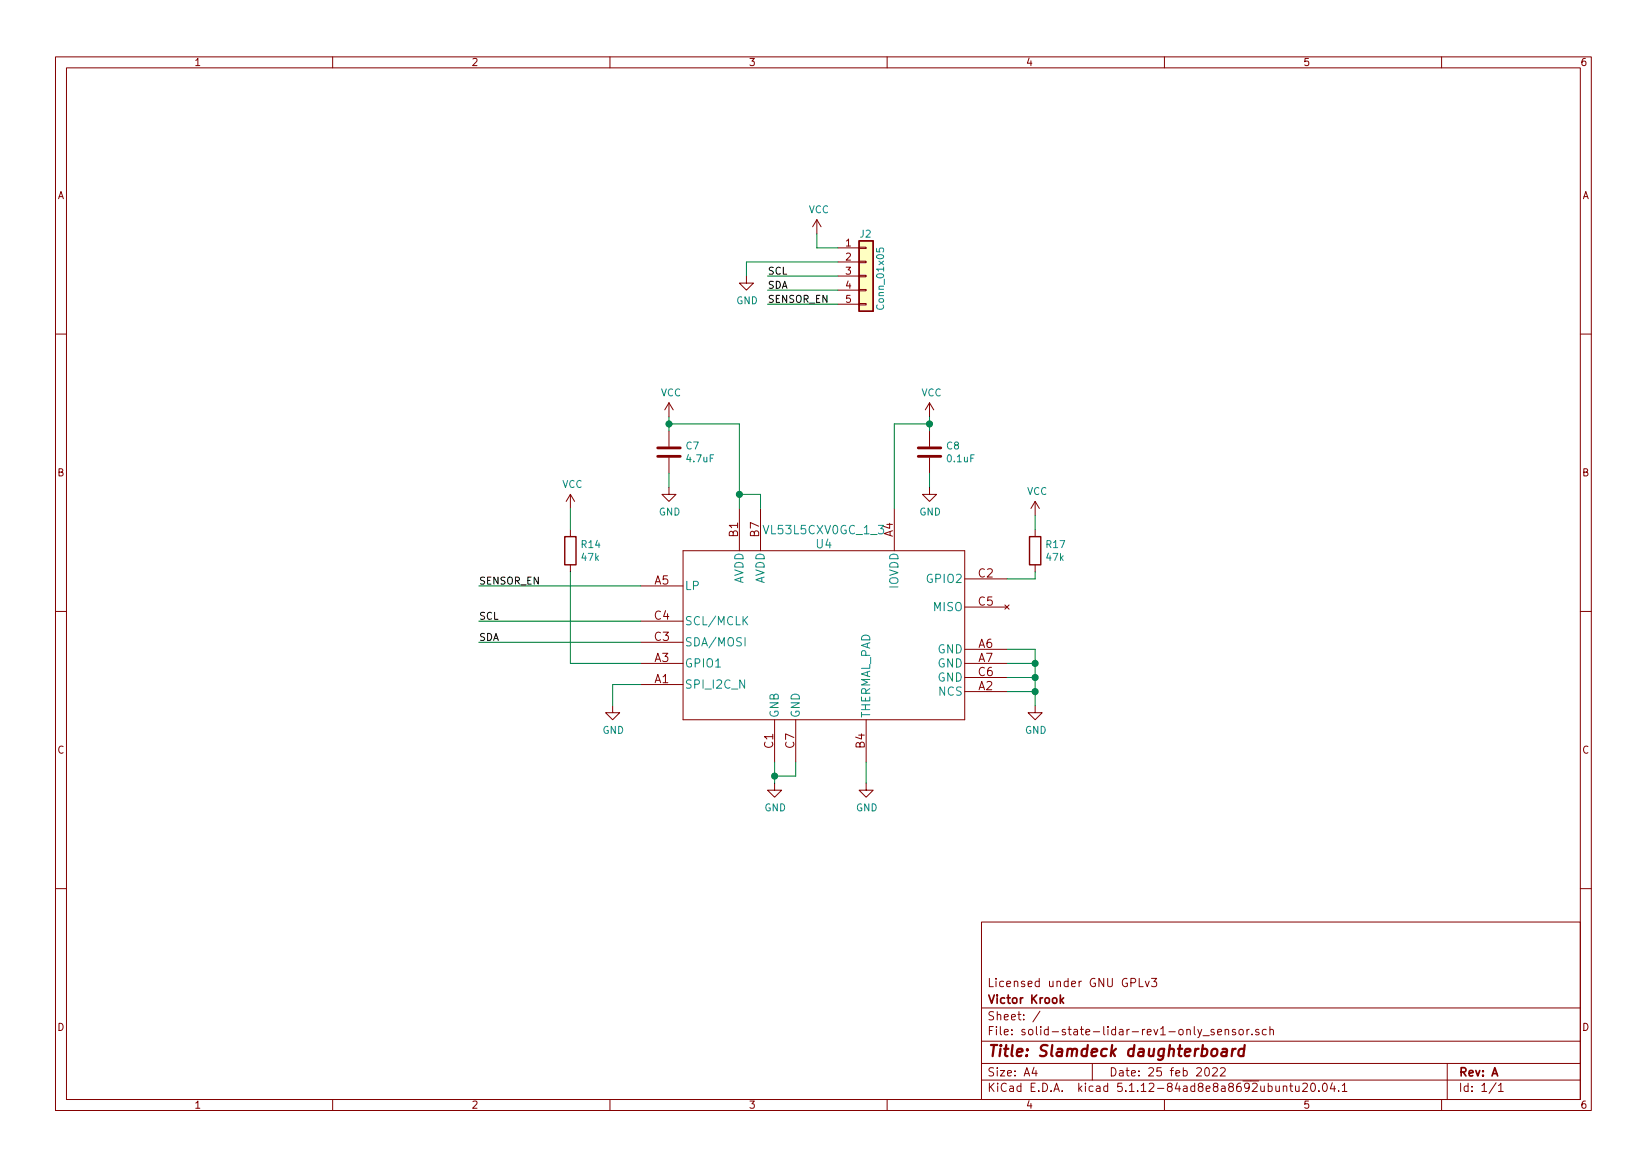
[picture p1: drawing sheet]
<svg xmlns="http://www.w3.org/2000/svg" width="297mm" height="210mm" viewBox="0 0 297 210" stroke-linecap="round" stroke-linejoin="round" font-family="sans-serif">
<g fill="none" stroke="#840000" stroke-width=".18">
<path d="M10 10.3h277v189.9h-277zM12 12.2h273v186.1h-273zM60 10.3v1.9M110 10.3v1.9M160 10.3v1.9M210 10.3v1.9M260 10.3v1.9M147.3 39.6l-.7 1.3M147.3 39.6v2.6M147.3 39.6l.8 1.3M134.6 49.8v1.2h1.3l-1.3 1.3-1.3-1.3h1.3M151.1 44.7h3.8"/>
<path d="M151.1 47.2h3.8M151.1 49.8h3.8M151.1 52.3h3.8M151.1 54.9h3.8M154.9 54.7h1.3v.3h-1.3zM154.9 52.2h1.3v.2h-1.3zM154.9 47.1h1.3v.3h-1.3zM154.9 44.6h1.3v.2h-1.3zM154.9 49.7h1.3v.2h-1.3zM10 60.2h2M120.6 72.6l-.7 1.3M120.6 72.6v2.6"/>
<path d="M120.6 77.7v2.8M120.6 72.6l.8 1.3M167.6 72.6l-.7 1.3M167.6 72.6v2.6M167.6 77.7v2.8M167.6 72.6l.8 1.3M285 60.2h2M102.9 89.1l-.8 1.3M102.9 89.1v2.6M102.9 95.5v1.3M102.9 89.1l.7 1.3M120.6 87.9v1.2h1.3l-1.3 1.3-1.2-1.3h1.2"/>
<path d="M120.6 82.5v2.8M123.2 99.3h50.8v30.5h-50.8zM133.3 91.7v7.6M137.2 91.7v7.6M161.3 91.7v7.6M167.6 87.9v1.2h1.3l-1.3 1.3-1.2-1.3h1.2M167.6 82.5v2.8M186.7 90.4l-.8 1.3M186.7 90.4v2.6M186.7 95.5v1.3M186.7 90.4l.8 1.3M10 110.3h2"/>
<path d="M102.9 101.8v1.3M115.6 119.6h7.6M115.6 105.7h7.6M115.6 115.8h7.6M115.6 112h7.6M174 119.6h7.6M174 117.1h7.6M174 104.4h7.6M174 109.5h7.6M181.2 109.1l.8 .7M182 109.1l-.8 .7M186.7 101.8v1.3"/>
<path d="M285 110.3h2M110.5 127.2v1.3h1.3l-1.3 1.3-1.3-1.3h1.3M115.6 123.4h7.6M139.7 129.8v7.6M143.5 129.8v7.6M156.2 129.8v7.6M174 124.7h7.6M174 122.2h7.6M186.7 127.2v1.3h1.3l-1.3 1.3-1.3-1.3h1.3M139.7 141.2v1.3h1.3l-1.3 1.3-1.3-1.3h1.3M156.2 141.2v1.3h1.3l-1.3 1.3-1.3-1.3h1.3M10 160.2h2"/>
<path d="M177 166.3h108v32h-108zM205.5 176.4v1.5h.7M206.6 176.9l.3 1 .4-1M207.7 176.4h.9l-.5 .6 .4 .1v.7l-.2 .1-.6-.1M285 160.2h2M60 198.3v1.9M110 198.3v1.9M160 198.3v1.9M177 194.8h108M177 191.8h108M177 187.8h108M177 181.8h108"/>
<path d="M186.5 192.5l-.4 1h1M186.8 193v1M187.6 182.3l-1.3 2M197 191.8v3M210 198.3v1.9M217 186.8h1.1M217.4 192.7l.4-.2a.94 .94 0 0 1 0 1.5l-.5-.3v-.6zM218.7 192.7l.2-.2h.4l.2 .2 .1 .3-1 1h1M218.9 185.7l-.3-.1-.2 .2 .1 .2 .4 .2v.3h-.5M219.6 186.1l.7-.1-.1-.3-.4-.1-.2 .2 .1 .7h.5M220.1 192.7l.2-.2h.4l.2 .2 .1 .3-1 1h1M221 185.7l.2-.1 .3 .1 .1 .9"/>
<path d="M221 185.6v1M222.8 185.7l-.3-.1-.3 .2 .1 .2 .5 .2v.3h-.6M223.5 185.7l.2-.1 .5 .1v.6l-.1 .2-.4 .1-.2-.1zM224.9 185.6v1M225.3 185.6l-.4 .1v.2M225.8 186.5v.1M227 185.7a.37 .37 0 0 0-.6 .1l.1 .2 .5 .2 .1 .1-.2 .3-.5-.1M228.4 185.7l-.5-.1-.2 .3v.6l.2 .1 .5-.1M229 185.7h.1a.37 .37 0 0 1 .6 .1v.8M229 185.1v1.5M231.4 196l.2-.2 .4 .1 .1 .9M231.4 195.8v1"/>
<path d="M232.6 195.8h.5M232.8 195.3v1.3l.3 .2M233.7 195.8v.8a.37 .37 0 0 0 .6 .1M234.3 195.8v1M234.9 195.5l.3-.2h.3l.2 .2 .1 .3-.1 .2-.8 .8h.9M236.5 195.5l.2-.2a.8 .8 0 0 1 .6 .8 .8 .8 0 0 1-.6 .7l-.2-.1-.1-.4zM237.9 196.7v.1M238.7 195.5l.2-.2a.8 .8 0 0 1 .5 .8 .8 .8 0 0 1-.5 .7l-.2-.1-.2-.4zM240.3 195.2l-.4 1.1h1M240.6 195.8v1M241.4 196.7v.1M242.1 195.8l.4-.5v1.5"/>
<path d="M242.1 196.8h.8M260 198.3v1.9M261 191.8v6.5M269.8 195.2l-1.2 2M270.3 195.8l.4-.5v1.5M270.3 196.8h.8"/>
</g>
<path d="M220.5 189.2h.7v1.2M221.3 189.6l-.7 .1a.4 .4 0 0 0-.3 .3 .4 .4 0 0 0 .2 .4l.7-.1M222.3 189.1l-.2 1.3M222.9 189.1a.54 .54 0 0 0-.7 .4M224.4 189.2a.68 .68 0 0 0-1 .3l-.1 .6 .2 .2 .1 .1 .6-.1M224.5 188.4l-.3 2" fill="none" stroke="#840000" stroke-width=".41"/>
<path d="M191.8 179.9l-.6 .6M191.4 180.4l.4 .5" fill="none" stroke="#840000" stroke-width=".3"/>
<path d="M158.1 44.8v.6h.6l-.1-.1v-.5h.6l.2 .2-.2 .4M134.2 111.8l.6 .9M134.4 115v1.5M134.8 111.2l-.8 .8" fill="none" stroke="#008484" stroke-width=".18"/>
<path d="M154.9 43.4h2.6v12.7h-2.6zM101.9 96.8h2v5h-2zM185.7 96.8h2v5h-2z" fill="none" stroke="#840000" stroke-width=".25"/>
<path d="M118.6 82.3h4.1M118.6 80.8h4.1M165.6 82.3h4.1M165.6 80.8h4.1" fill="none" stroke="#840000" stroke-width=".51"/>
<path d="M154.9 43.4h2.6v12.7h-2.6z" fill="#ffffc2" stroke="#ffffc2" stroke-width=".18"/>
<g fill="none" stroke="#008400" stroke-width=".18">
<path d="M138.4 49.8h12.7M138.4 54.9h12.7M138.4 52.3h12.7M147.3 42.2v2.5h3.8M151.1 47.2h-16.5v2.6M120.6 76.4h12.7v15.3M120.6 75.2v2.5M167.6 76.4h-6.3v15.3M167.6 75.2v2.5M102.9 91.7v3.8M120.6 85.3v2.6M133.3 89.1h3.9v2.6"/>
<path d="M167.6 85.3v2.6M186.7 93v2.5M86.4 115.8h29.2M86.4 112h29.2M86.4 105.7h29.2M102.9 103.1v16.5h12.7M181.6 119.6h5.1M181.6 117.1h5.1v10.1M186.7 103.1v1.3h-5.1M115.6 123.4h-5.1v3.8M139.7 137.4v3.8M143.5 137.4v2.5h-3.8"/>
<path d="M156.2 137.4v3.8M181.6 122.2h5.1M181.6 124.7h5.1"/>
</g>
<g fill="#008400" stroke="#008400" stroke-width=".25">
<circle cx="133.4" cy="89.1" r=".51"/>
<circle cx="167.6" cy="76.4" r=".51"/>
<circle cx="186.7" cy="119.6" r=".51"/>
<circle cx="186.7" cy="124.7" r=".51"/>
<circle cx="139.7" cy="139.9" r=".51"/>
<circle cx="120.7" cy="76.4" r=".51"/>
<circle cx="186.7" cy="122.2" r=".51"/>
</g>
<text font-size="2.8" fill="#840000" x="178" y="190.5">Title: Slamdeck daughterboard</text>
<g font-size="2.1" fill="#840000">
<text x="133.1" y="96.8" transform="rotate(-90 133.1 96.8)">B1</text>
<text x="136.9" y="96.8" transform="rotate(-90 136.9 96.8)">B7</text>
<text x="161" y="96.8" transform="rotate(-90 161 96.8)">A4</text>
<text x="118.1" y="105.4">A5</text>
<text x="176.5" y="104.1">C2</text>
<text x="118.1" y="111.8">C4</text>
<text x="176.5" y="109.2">C5</text>
<text x="118.1" y="119.4">A3</text>
<text x="118.1" y="115.6">C3</text>
<text x="176.5" y="116.8">A6</text>
<text x="176.5" y="119.4">A7</text>
<text x="118.1" y="123.2">A1</text>
<text x="176.5" y="124.5">A2</text>
<text x="176.5" y="121.9">C6</text>
<text x="139.4" y="134.9" transform="rotate(-90 139.4 134.9)">C1</text>
<text x="143.3" y="134.9" transform="rotate(-90 143.3 134.9)">C7</text>
<text x="156" y="134.9" transform="rotate(-90 156 134.9)">B4</text>
<text x="178" y="178">Licensed under GNU GPLv3</text>
<text x="178" y="184">Sheet: /</text>
<text x="178" y="181">Victor Krook</text>
<text x="178" y="186.7">File: solid-state-lidar-rev1-only_sensor.sch</text>
<text x="178" y="196.9">KiCad E.D.A. kicad 5.1.12-84ad8e8a8692ubuntu20.04.1</text>
<text x="178" y="194.1">Size: A4</text>
<text x="200" y="194.1">Date: 25 feb 2022</text>
<text x="263" y="194.1">Rev: A</text>
<text x="263" y="196.9">Id: 1/1</text>
</g>
<g font-size="2.1" fill="#008484">
<text x="138.1" y="96.3">VL53L5CXV0GC_1_3</text>
<text x="147.2" y="98.9">U4</text>
<text x="123.4" y="106.4">LP</text>
<text x="134.1" y="105.5" transform="rotate(-90 134.1 105.5)">AVDD</text>
<text x="137.9" y="105.5" transform="rotate(-90 137.9 105.5)">AVDD</text>
<text x="162" y="106.2" transform="rotate(-90 162 106.2)">IOVDD</text>
<text x="167.4" y="105.1">GPIO2</text>
<text x="123.4" y="112.7">SCL/MCLK</text>
<text x="168.4" y="110.2">MISO</text>
<text x="123.4" y="116.6">SDA/MOSI</text>
<text x="169.1" y="117.8">GND</text>
<text x="123.4" y="124.2">SPI_I2C_N</text>
<text x="123.4" y="120.4">GPIO1</text>
<text x="169.1" y="120.4">GND</text>
<text x="169.1" y="122.9">GND</text>
<text x="169.3" y="125.4">NCS</text>
<text x="140.4" y="129.5" transform="rotate(-90 140.4 129.5)">GNB</text>
<text x="144.2" y="129.5" transform="rotate(-90 144.2 129.5)">GND</text>
<text x="156.9" y="129.5" transform="rotate(-90 156.9 129.5)">THERMAL_PAD</text>
</g>
<g font-size="1.8" fill="#840000">
<text x="35" y="11.9">1</text>
<text x="85" y="11.9">2</text>
<text x="135" y="11.9">3</text>
<text x="185" y="11.9">4</text>
<text x="235" y="11.9">5</text>
<text x="285" y="11.9">6</text>
<text x="10.4" y="35.9">A</text>
<text x="285.4" y="35.9">A</text>
<text x="152.6" y="44.4">1</text>
<text x="152.6" y="47">2</text>
<text x="152.6" y="49.5">3</text>
<text x="152.6" y="52.1">4</text>
<text x="152.6" y="54.6">5</text>
<text x="10.4" y="85.9">B</text>
<text x="285.4" y="85.9">B</text>
<text x="10.4" y="135.9">C</text>
<text x="285.4" y="135.9">C</text>
<text x="10.4" y="185.9">D</text>
<text x="285.4" y="185.9">D</text>
<text x="35" y="199.9">1</text>
<text x="85" y="199.9">2</text>
<text x="135" y="199.9">3</text>
<text x="185" y="199.9">4</text>
<text x="235" y="199.9">5</text>
<text x="285" y="199.9">6</text>
</g>
<g font-size="1.8" fill="#008484">
<text x="145.8" y="38.4">VCC</text>
<text x="155.1" y="42.8">J2</text>
<text x="132.8" y="54.9">GND</text>
<text x="159.4" y="55.5" transform="rotate(-90 159.4 55.5)">Conn_01x05</text>
<text x="119.2" y="71.5">VCC</text>
<text x="166.2" y="71.5">VCC</text>
<text x="123.8" y="81">C7</text>
<text x="124" y="83.4">4.7uF</text>
<text x="170.8" y="81">C8</text>
<text x="170.9" y="83.4">0.1uF</text>
<text x="101.4" y="88">VCC</text>
<text x="185.2" y="89.2">VCC</text>
<text x="118.8" y="93">GND</text>
<text x="165.8" y="93">GND</text>
<text x="104.9" y="98.8">R14</text>
<text x="105" y="101.1">47k</text>
<text x="188.7" y="98.8">R17</text>
<text x="188.8" y="101.1">47k</text>
<text x="108.7" y="132.3">GND</text>
<text x="184.9" y="132.3">GND</text>
<text x="137.9" y="146.3">GND</text>
<text x="154.4" y="146.3">GND</text>
</g>
<g font-size="1.8">
<text x="138.4" y="49.5">SCL</text>
<text x="138.4" y="52.1">SDA</text>
<text x="138.4" y="54.6">SENSOR_EN</text>
<text x="86.4" y="105.4">SENSOR_EN</text>
<text x="86.4" y="111.8">SCL</text>
<text x="86.4" y="115.6">SDA</text>
</g>
</svg>
